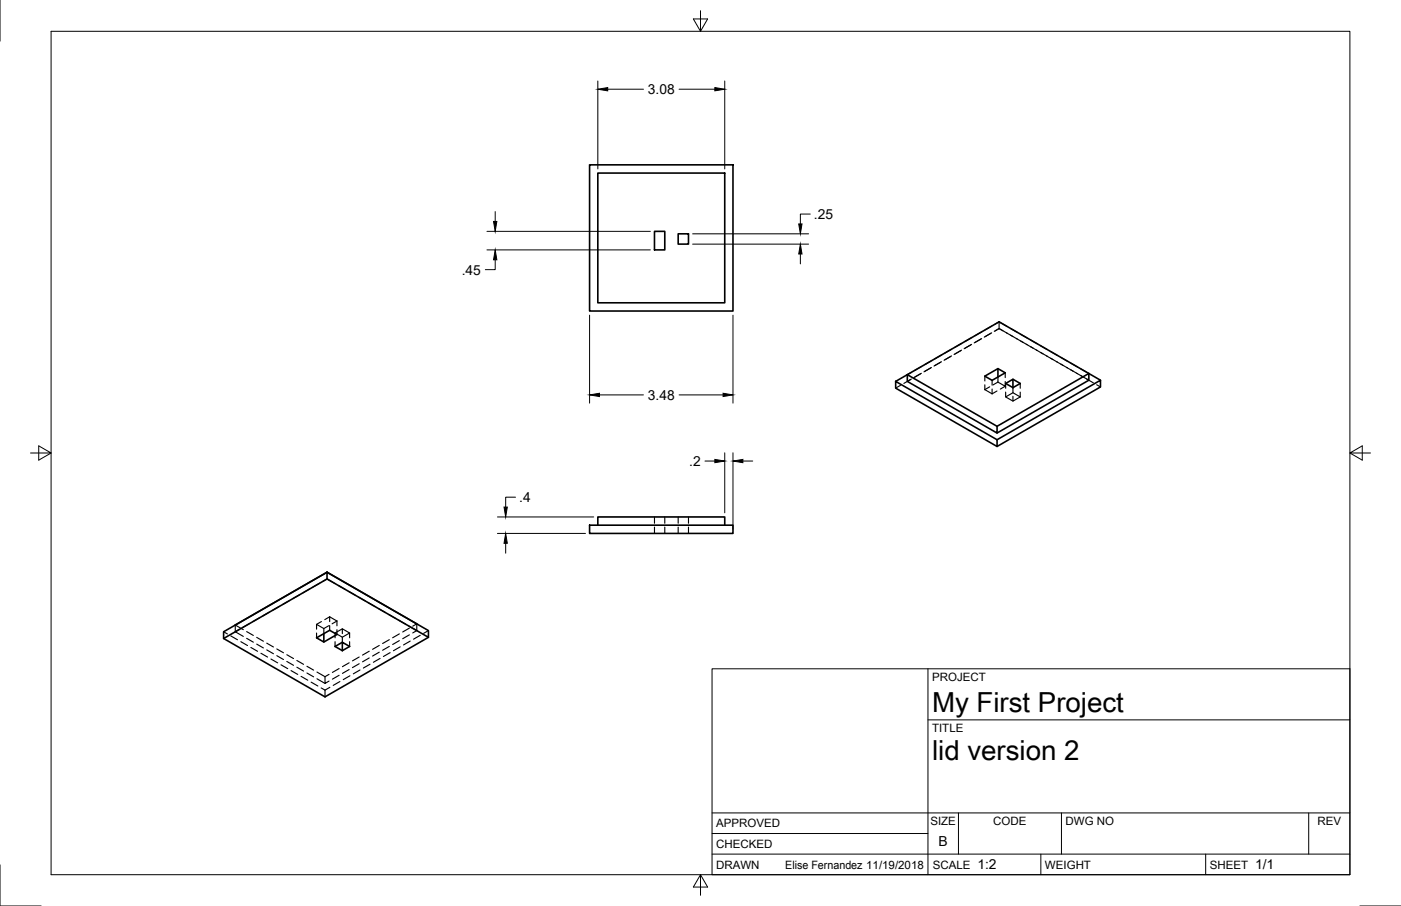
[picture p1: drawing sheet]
<svg xmlns="http://www.w3.org/2000/svg" width="432mm" height="279mm" viewBox="0 0 432 279" stroke-linecap="round" stroke-linejoin="round" font-family="sans-serif">
<!-- layer: Hidden -->
<g fill="none" stroke="#000" stroke-width=".35">
<path d="M307.9 99.2v2.1l2.5 1.5M307.9 99.3l-1.2 .7M307.9 99.3l2.5 1.4M277.5 118.8l-1.4 .9M280.9 116.9l-2.3 1.3M280.9 114.8l-1.3 .7M284 115.1l-2.3 1.4M284 113l-2.1 1.2M287.1 113.3l-2.3 1.4M287.1 111.3l-2.1 1.2M290.2 111.5l-2.3 1.4M290.2 109.5l-2.1 1.2"/>
<path d="M293.3 109.8l-2.3 1.3M293.3 107.7l-2.1 1.2M296.4 108l-2.3 1.3M296.4 105.9l-2.1 1.2M299.5 106.2l-2.4 1.3M299.5 104.1l-2.1 1.2M302.3 104.6l-2.1 1.2M302.6 104.4l-2.1 1.2M302.6 102.4l-2.1 1.1M303.5 116v1.5M303.5 118.7v1.5M305 119.3l-1.5 .9"/>
<path d="M305.4 102.8l-2.1 1.2M305.7 102.6l-2.1 1.2M305.7 100.6l-2.1 1.2M305.8 117.3v1.5M305.8 120v1.5M307.6 117.8l-1.5 .9M307.6 116.3v1.5M307.9 101.3l-1.5 .9M307.9 101.3l-1.2 .7M307.9 101.3l1.2 .7M307.9 101.3h.1M309.8 117.6v1.5l-2.2-1.3"/>
<path d="M309.8 115v1.5M309.8 119.1l-1.5 .9M310 118.3v1.4M310.1 102.6l20.7 11.9M311.4 101.3l2.1 1.2M312.2 119.5v1.5M314.4 118.3v1.4M314.5 103.1l2.1 1.1M317.6 104.8l2.1 1.2M320.7 106.6l2.1 1.2M323.8 108.4l2.1 1.2M326.9 110.2l2.1 1.2"/>
<path d="M330 114l2.1 1.2M330 112l2.1 1.2M331.8 115.1l2.1 1.2M333.1 115.8l3.9 2.3M333.1 113.8l2.5 1.4M338 118.7l1.2 .6M303.5 120.2l2.3 1.3M307.3 120.6l-1.5 .9M310 120.9v1.5l2.2 1.3M310 122.4l2.2-1.3 2.2 1.3M312.2 122.2v1.5l2.2-1.3M314.4 120.9v1.5"/>
<path d="M201.7 159.4v2M204.9 159.4v2M209 159.4v2M212.2 159.4v2M98.5 179.9l-2 1.1M99.6 179.3l1.2-.8 2.5 1.5M201.7 162.6v1.9M204.9 162.6v1.9M209 162.6v1.9M212.2 162.6v1.9M68.9 194.8l1.2 .7M71.1 196.1l2.1 1.2"/>
<path d="M72.5 194.8l2.5 1.5M73.8 194.1l-1.3 .7M74.2 197.9l2.1 1.2M75 194.2l-2.5-1.4v2M76 196.9l2.1 1.1M76 194.8l2.1 1.2M76.9 192.3l-2.1 1.2M77.3 199.7l2.1 1.2M79.1 198.6l2.1 1.2M79.1 196.6l2.1 1.1M79.9 190.5l-2 1.2M82.2 198.3l2.1 1.2"/>
<path d="M83 188.8l-2 1.2M86.1 187l-2 1.2M89.2 185.2l-2 1.2M92.3 183.4l-2 1.2M95.4 181.6l-2 1.2M97.6 192.5l2.2 1.3v1.6M97.6 192.5v1.5M97.6 195.2v1.5M99.1 191.7l-1.5 .8M101.3 193l-1.5 .8M101.6 190.2l-1.5 .9M101.6 190.2v1.5"/>
<path d="M101.6 192.9v1.5M101.6 190.2l2.3 1.3M103.3 195.2l2.2 1.3 2.3-1.3v1.5M103.3 197.9v1.5M103.9 191.5v1.5M103.9 194.2v1.5M103.9 191.5l-1.6 .9M104.3 180.6l2.1 1.2M105.5 193.9l-2.2 1.3v1.5M105.5 196.6v1.5M107.4 182.3l2.1 1.2M107.8 195.2l-2.3-1.3v1.5"/>
<path d="M107.8 197.9v1.5M110.5 184.1l2.1 1.2M113.6 185.9l2.1 1.2M116.7 187.7l2.1 1.2M116.9 199.1l-2.1 1.1M119.8 189.5l2 1.2M120 199.3l-2.1 1.2M120 197.3l-2.1 1.2M122.9 191.3l2 1.1M123.1 197.6l-2.1 1.2M123.1 195.5l-2.1 1.2M123.3 199.5l-2 1.2"/>
<path d="M126 193l2.5 1.5M126.2 195.8l-2.1 1.2M126.2 193.7l-2.1 1.2M126.4 197.7l-2 1.2M127.2 193.1l1.3-.7v2.1M128.5 194.5l-1.3 .7M129.5 195.9l-2 1.2M132 194.5l-1.4 .8M80.4 201.5l2.1 1.1M82.2 200.4l2.1 1.2M83.5 203.2l2.1 1.2M85.3 202.2l2.1 1.2"/>
<path d="M85.3 200.1l2.1 1.2M86.6 205l2.1 1.2M88.4 204l2.1 1.2M88.4 201.9l2.1 1.2M89.7 206.8l2.1 1.2M91.5 205.8l2.1 1.2M91.5 203.7l2.1 1.2M92.8 208.6l2.1 1.2M94.6 207.5l2.1 1.2M94.6 205.5l2.1 1.2M95.9 210.4l2.1 1.2M97.7 209.3l2.5 1.5"/>
<path d="M97.7 207.3l2.5 1.4M99 212.1l1.2 .7M100.2 208.7v2.1l1.2-.8M100.2 212.8v2.1M101.4 208l-1.2 .7M101.7 212l-1.5 .8M104.5 208.3l-2.1 1.1M104.5 206.2l-2.1 1.2M104.8 210.2l-2.1 1.2M107.6 206.5l-2.1 1.2M107.6 204.4l-2.1 1.2M107.9 208.4l-2.1 1.2"/>
<path d="M110.7 204.7l-2.1 1.2M110.7 202.6l-2.1 1.2M111 206.6l-2.1 1.2M113.8 202.9l-2.1 1.2M113.8 200.8l-2.1 1.2M114 204.8l-2 1.2M116.9 201.1l-2.1 1.2M117.1 203.1l-2 1.1M120.2 201.3l-2 1.2"/>
</g>
<!-- layer: Visible -->
<g fill="none" stroke="#000" stroke-width=".5">
<path d="M181.7 50.8h44.2v45.1h-44.2zM184.3 53.4h39.1v40h-39.1zM201.7 71.3h3.2v5.8h-3.2zM209 72.1h3.2v3.2h-3.2zM276.1 117.6l31.2 18v2.1l-31.2-18zM279.6 115.5l27.7 16v2l-27.7-15.9zM279.6 115.5l28.3-16.3 27.7 16v2.1l-28.3 16.2M279.6 115.5l-3.5 2.1M307.6 113.7l2.2 1.3-4 2.3-2.3-1.3 4.1-2.3v2.6M310 118.3l2.2-1.3v2.5zM312.2 117l2.2 1.3-2.2 1.2M339.2 117.3l-3.6-2.1-28.3 16.3"/>
<path d="M307.3 135.6l31.9-18.3v2l-31.9 18.4M100.8 176.5l27.7 15.9M100.8 176.5l31.2 18v2l-31.2-18zM100.8 176.5l-31.9 18.3v2.1l31.3 18 31.8-18.4M100.8 176.5l-28.3 16.3M100.8 178.5l-31.9 18.4M181.7 162h44.2v2.5h-44.2zM184.3 162v-2.6h39.1v2.6M72.5 192.8h.1M99.8 195.4v2.6l-2.2-1.3 4-2.3 2.3 1.3-4.1 2.3M105.5 198.1l2.3 1.3-2.3 1.3zM105.5 198.1l-2.2 1.3 2.2 1.3"/>
</g>
<!-- layer: Border -->
<path d="M0 0v12.7M15.7 9.7h400.4v260h-400.4zM215.9 3.3v6.4l-2.2-3.9h4.4l-2.2 3.9M9.4 139.7h6.3l-3.8-2.2v4.4l3.8-2.2M416.1 139.7l3.8 2.2v-4.4l-3.8 2.2h6.3M0 266.7v12.7h12.7M215.9 269.7l2.2 3.9h-4.4l2.2-3.9v6.4M419.1 279.4h12.7" fill="none" stroke="#000" stroke-width=".31"/>
<!-- layer: Titleblock -->
<path d="M219.5 206.2h196.6v63.5h-196.6zM286 206.2v63.5M286 222h130.1M219.5 257h66.5M219.5 250.7h196.6M295.4 250.7v12.7M327.2 250.7v12.7M403.4 250.7v12.7M219.5 263.4h196.6M320.8 263.4v6.3M371.6 263.4v6.3" fill="none" stroke="#000" stroke-width=".31"/>
<!-- layer: Dimensions -->
<g fill="none" stroke="#000" stroke-width=".31">
<path d="M184.3 25v27.1M187.3 27.5h11M209.3 27.5h11M223.4 25v27.1M150.1 71.3h50.3M150.1 77.1h50.3M152.6 65.3v3M213.5 75.3h35.7M213.5 72.1h35.7M246.7 78.3v3.1M249.7 66h-3v3.1M152.6 80.1v3.1h-3"/>
<path d="M181.7 97.2v27.1M225.9 97.2v27.1M184.8 121.8h13.5M209.3 121.8h13.6M223.4 139.6v18.6M225.9 139.6v23.6M153.3 159.4h29.7M158.9 153.3h-3v3.1M217.3 142.2h3M229 142.2h3M153.3 164.5h27.1M155.9 167.6v3"/>
</g>
<path d="M184.3 27.5l3-.5v1zM220.3 27l3.1 .5-3.1 .5zM152.1 68.3h1l-.5 3zM246.7 75.3l.5 3h-1zM246.2 69.1h1l-.5 3zM152.6 77.1l.5 3h-1zM181.7 121.8l3.1-.5v1zM222.9 121.3l3 .5-3 .5zM155.3 156.4h1.1l-.5 3zM220.3 141.7l3.1 .5-3.1 .5zM225.9 142.2l3.1-.5v1zM155.9 164.5l.5 3.1h-1.1z" fill="#000" stroke="#000" stroke-width=".31"/>
<g font-size="8.5">
<text x="287.3" y="219.5">My First Project</text>
<text x="287.3" y="234.4">lid version 2</text>
</g>
<g font-size="4.3">
<text x="199.7" y="29">3.08</text>
<text x="250.9" y="67.5">.25</text>
<text x="142.3" y="84.7">.45</text>
<text x="199.7" y="123.3">3.48</text>
<text x="212.4" y="143.7">.2</text>
<text x="160" y="154.9">.4</text>
<text x="289.3" y="261">B</text>
<text x="301.2" y="268.1">1:2</text>
<text x="386.8" y="268.1">1/1</text>
</g>
<g font-size="3.5">
<text x="287.3" y="210.1">PROJECT</text>
<text x="287.3" y="225.8">TITLE</text>
<text x="220.7" y="255.1">APPROVED</text>
<text x="286.8" y="254.5">SIZE</text>
<text x="306.2" y="254.5">CODE</text>
<text x="328.4" y="254.5">DWG NO</text>
<text x="406.1" y="254.5">REV</text>
<text x="220.7" y="261.5">CHECKED</text>
<text x="220.7" y="267.8">DRAWN</text>
<text x="242" y="267.8">Elise Fernandez 11/19/2018</text>
<text x="287.5" y="267.8">SCALE</text>
<text x="322.1" y="267.8">WEIGHT</text>
<text x="372.9" y="267.8">SHEET</text>
</g>
</svg>
